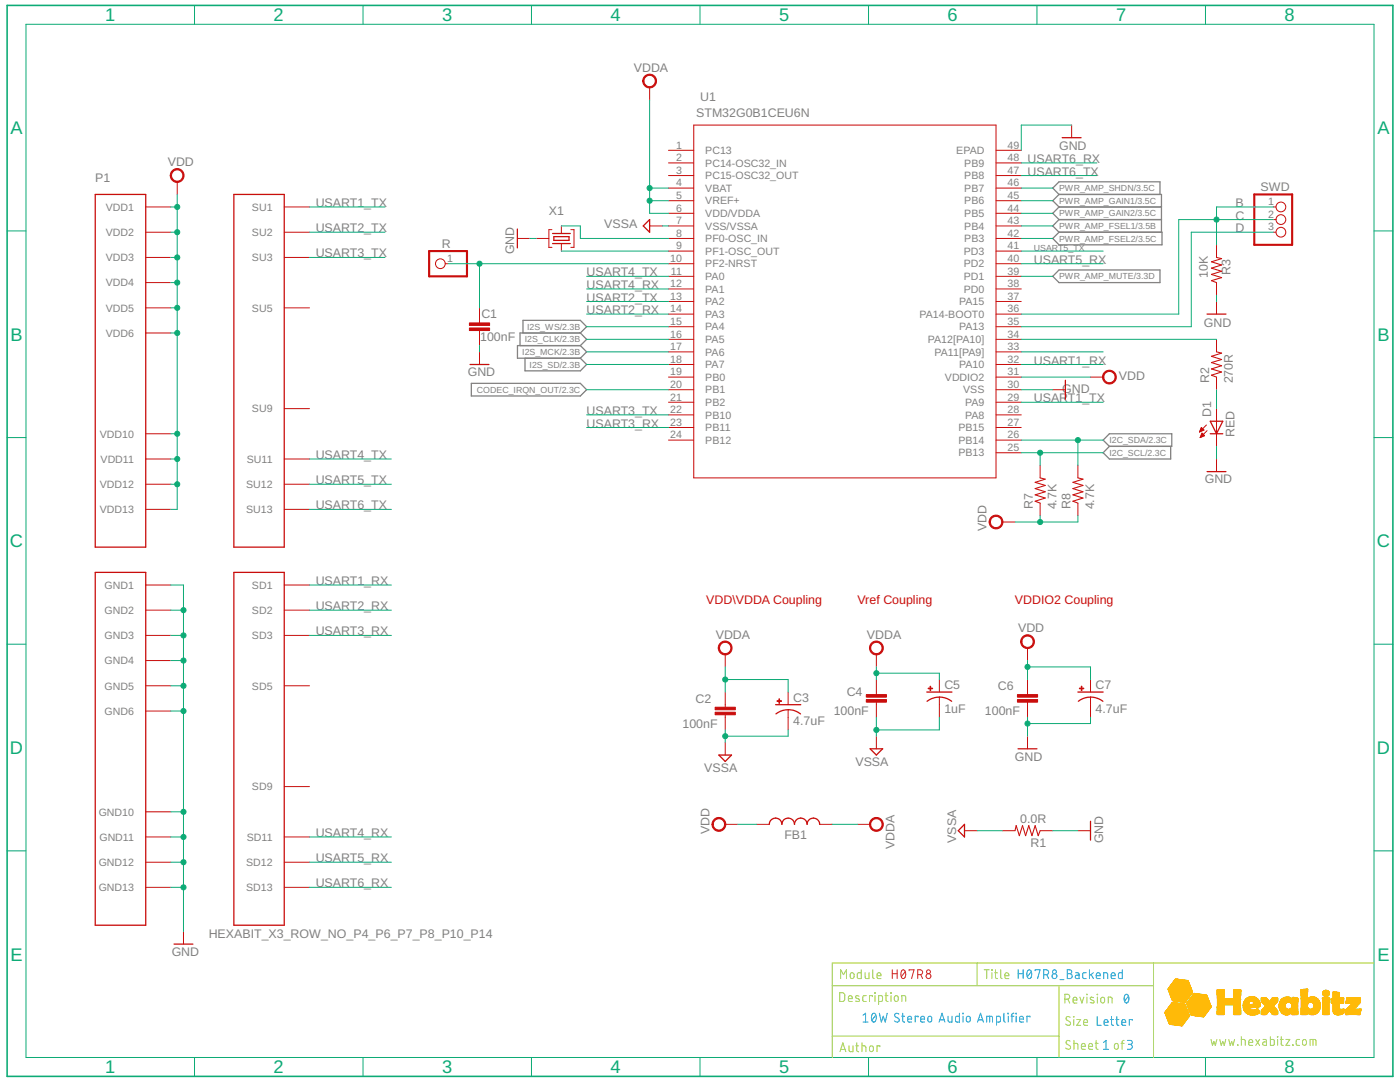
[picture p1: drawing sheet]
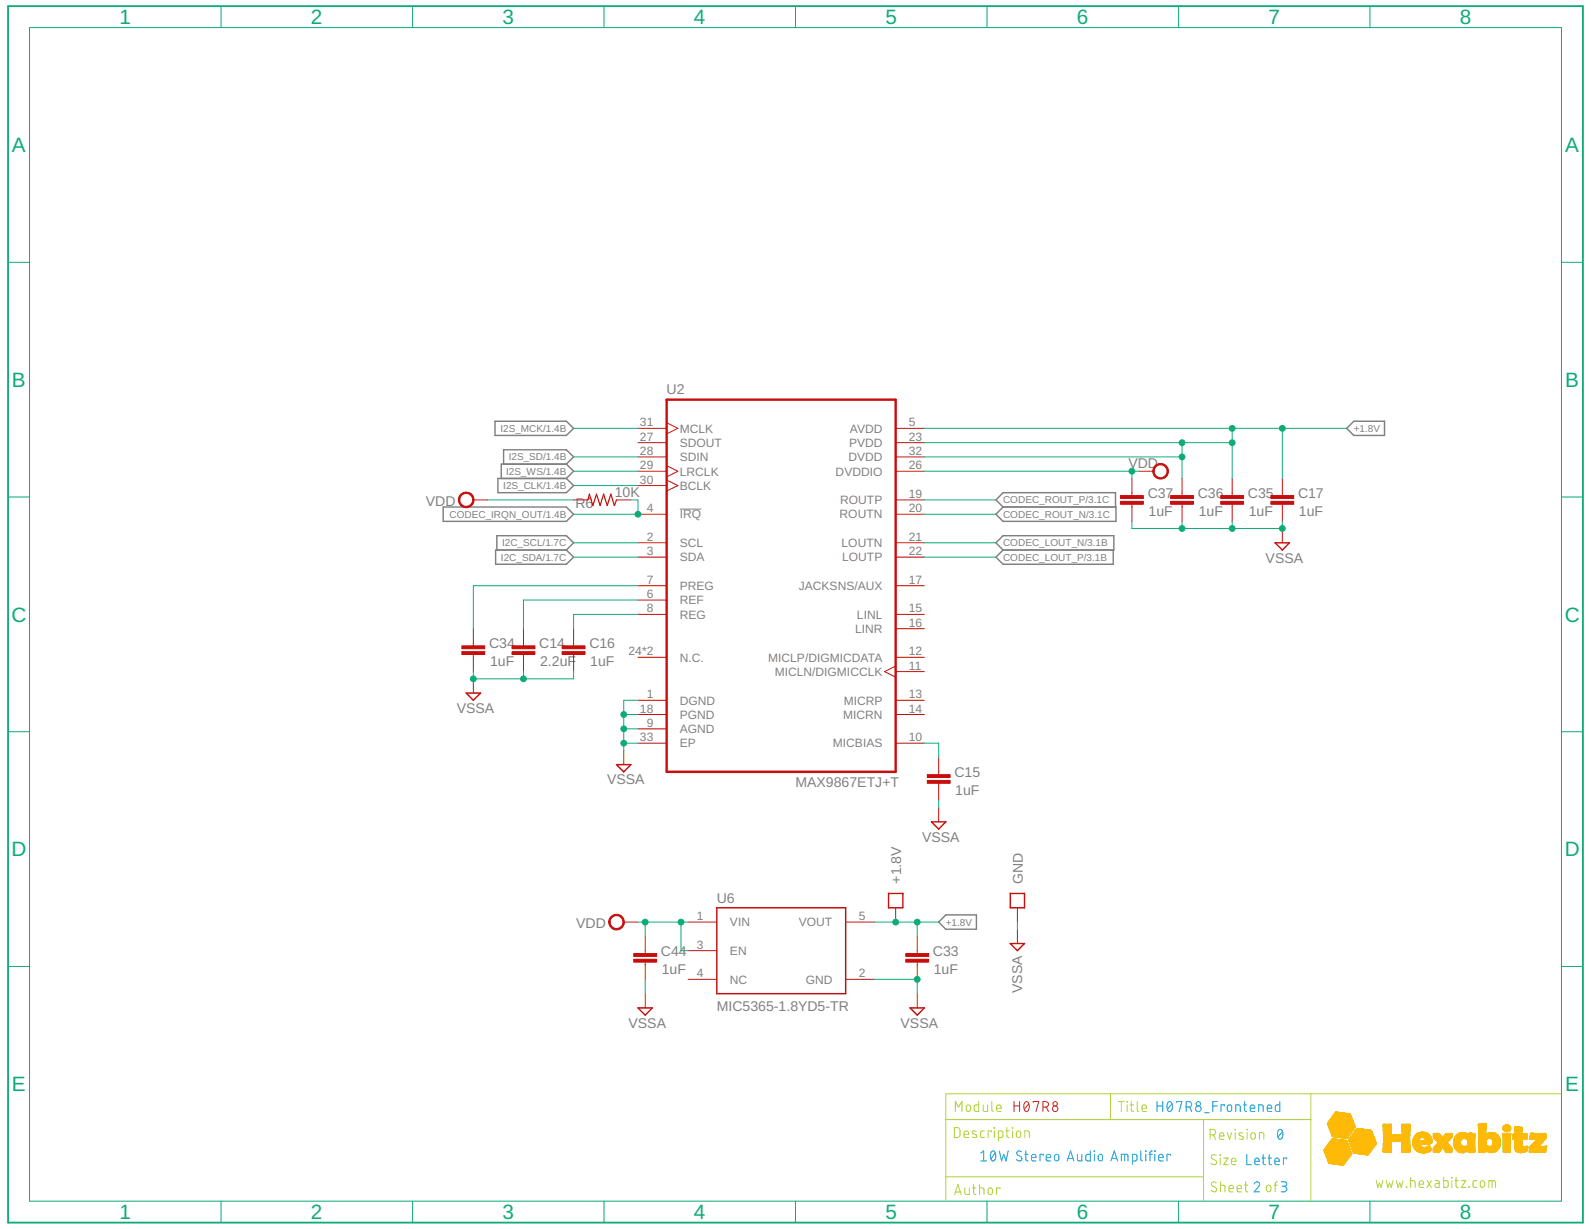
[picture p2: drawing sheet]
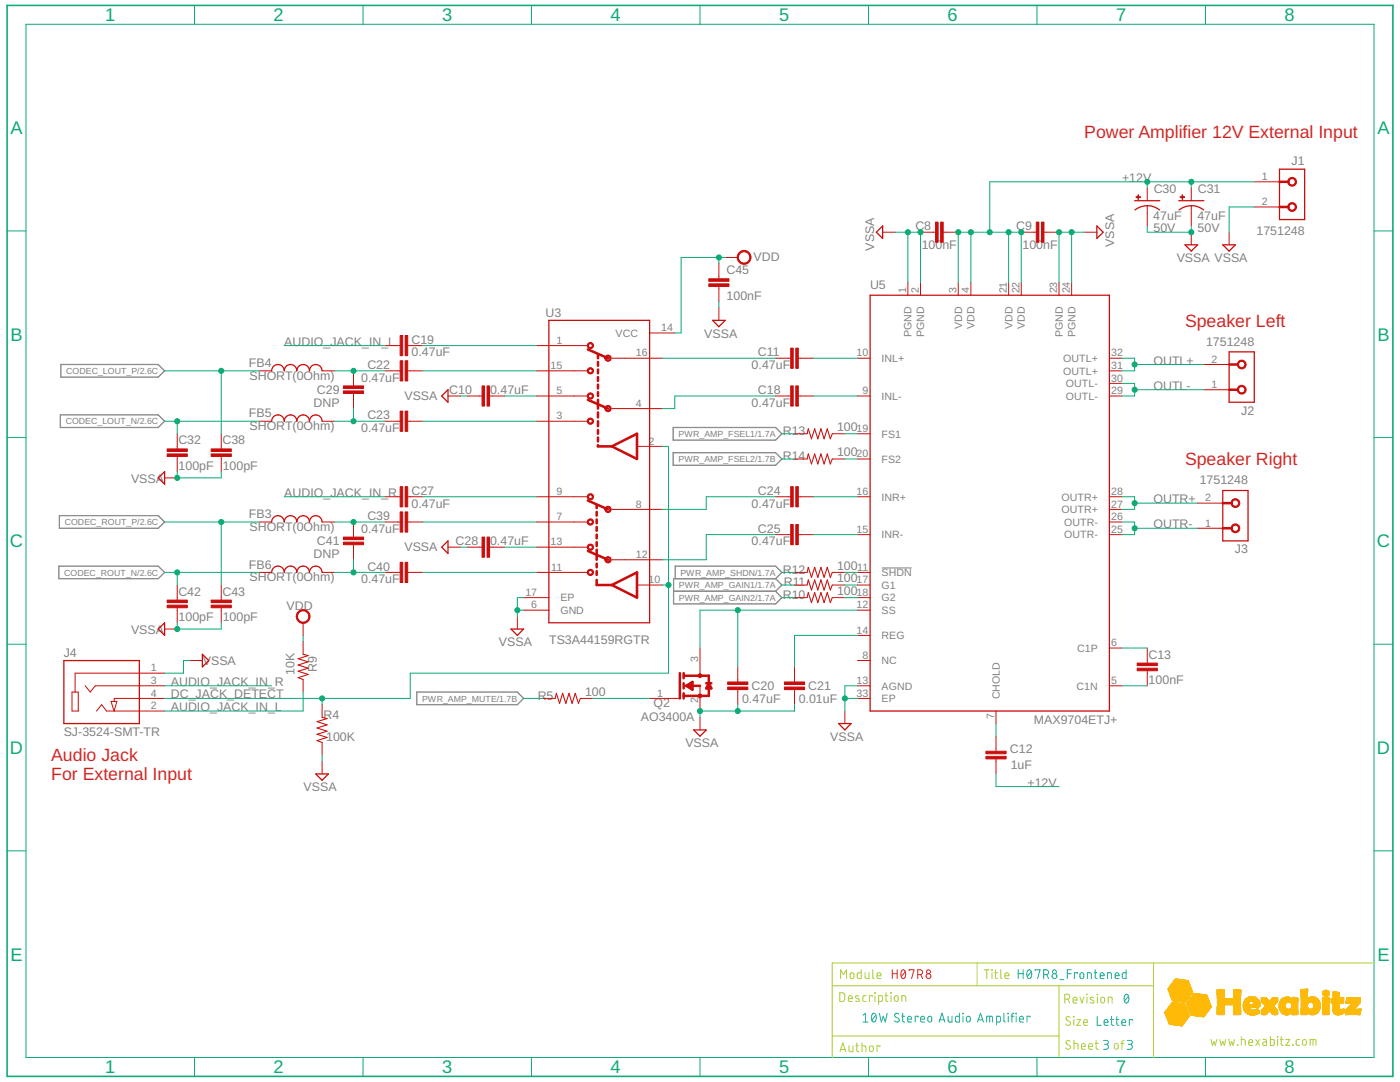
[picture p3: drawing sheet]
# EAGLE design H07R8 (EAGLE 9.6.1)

## Sheet 1 of 3: I/O parts

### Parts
C1  100nF  C-0603  [C-0603]
C2  100nF  C-0603  [C-0603]
C3  4.7uF  C-0805-POL  [C-0805-POL]
C4  100nF  C-0603  [C-0603]
C5  1uF  C-0805-POL  [C-0805-POL]
C6  100nF  C-0603  [C-0603]
C7  4.7uF  C-0805-POL  [C-0805-POL]
D1  RED  VLMS1300-GS08  [VLMS1300-GS08]
D2  BOURNS_CDSOD323-T03SCBOURNS_CDSOD323-T03SC_0_0  [BOURNS_CDSOD323-T03SC_0]
FB1  FB-TDK_MMZ1608Y300B  [FB-TDK_MMZ1608Y300B]
P1  HEXABIT_X3_ROW_NO_P4_P6_P7_P8_P10_P14  [HEXABIT_X3_ROW_NO_P4_P6_P7_P8_P10_P14]
R  PINHD-1X1  [1X01]
R1  0.0R  R-0603  [R-0603]
R2  270R  R-0603  [R-0603]
R3  10K  R-0603  [R-0603]
R7  4.7K  R-0603  [R-0603]
R8  4.7K  R-0603  [R-0603]
SWD  PINHD-1X3  [1X03]
TRIMBLE-LOGO3  HEXA-LOGO  [HEXA-LOGO]
U1  STM32G0B1CEU6N  [HEXABITZ_ICS_QFN_B1CEU6_STM-L]
X1  8MHZ  XTALL_CSTCE8M00G52  [XTALL_CSTCE8M00G52]

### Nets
C: R3.2 SWD.1 SWD.2 U1.36(PA14-BOOT0)
CODEC_IRQN_OUT: U1.20(PB1) ; also sheet 2
D: SWD.3 U1.35(PA13)
GND: C1.1 C6.1 C7.2(-) D1.C D2.1(A) P1.PAD_PD15(GND1) P1.PAD_PD16(GND2) P1.PAD_PD17(GND3) P1.PAD_PD18(GND4) P1.PAD_PD19(GND5) P1.PAD_PD24(GND6) P1.PAD_PD25(GND10) P1.PAD_PD26(GND11) P1.PAD_PD27(GND12) P1.PAD_PD28(GND13) R1.1 R3.1 U1.30(VSS) U1.49(EPAD) X1.P$2
GND1: C2.1 C3.2(-) C4.1 C5.2(-) R1.2 U1.7(VSS/VSSA) ; supply symbol labelled VSSA ; also sheet 2,3
I2C_SCL: R7.2 U1.25(PB13) ; also sheet 2
I2C_SDA: R8.2 U1.26(PB14) ; also sheet 2
I2S_CLK: U1.16(PA5) ; also sheet 2
I2S_MCK: U1.17(PA6) ; also sheet 2
I2S_SD: U1.18(PA7) ; also sheet 2
I2S_WS: U1.15(PA4) ; also sheet 2
N$1: U1.8(PF0-OSC_IN) X1.P$1
N$2: U1.9(PF1-OSC_OUT) X1.P$3
N$3: R2.2 U1.34(PA12[PA10])
N$4: D1.A R2.1
N$12: C1.2 R.1 U1.10(PF2-NRST)
N$45: U1.33(PA11[PA9])
PWR_AMP_FSEL1: U1.43(PB4) ; also sheet 3
PWR_AMP_FSEL2: U1.42(PB3) ; also sheet 3
PWR_AMP_GAIN1: U1.45(PB6) ; also sheet 3
PWR_AMP_GAIN2: U1.44(PB5) ; also sheet 3
PWR_AMP_MUTE: U1.39(PD1) ; also sheet 3
PWR_AMP_SHDN: U1.46(PB7) ; also sheet 3
USART1_RX: P1.PAD_PD1(SD1) U1.32(PA10)
USART1_TX: P1.PAD_PU1(SU1) U1.29(PA9)
USART2_RX: P1.PAD_PD2(SD2) U1.14(PA3)
USART2_TX: P1.PAD_PU2(SU2) U1.13(PA2)
USART3_RX: P1.PAD_PD3(SD3) U1.23(PB11)
USART3_TX: P1.PAD_PU3(SU3) U1.22(PB10)
USART4_RX: P1.PAD_PD11(SD11) U1.12(PA1)
USART4_TX: P1.PAD_PU11(SU11) U1.11(PA0)
USART5_RX: P1.PAD_PD12(SD12) U1.40(PD2)
USART5_TX: P1.PAD_PU12(SU12) U1.41(PD3)
USART6_RX: P1.PAD_PD13(SD13) U1.48(PB9)
USART6_TX: P1.PAD_PU13(SU13) U1.47(PB8)
VDD: C6.2 C7.1(+) D2.2(C) FB1.1 P1.PAD_PU15(VDD1) P1.PAD_PU16(VDD2) P1.PAD_PU17(VDD3) P1.PAD_PU18(VDD4) P1.PAD_PU19(VDD5) P1.PAD_PU24(VDD6) P1.PAD_PU25(VDD10) P1.PAD_PU26(VDD11) P1.PAD_PU27(VDD12) P1.PAD_PU28(VDD13) R7.1 R8.1 U1.31(VDDIO2) ; also sheet 2,3
VDDA: C2.2 C3.1(+) C4.2 C5.1(+) FB1.2 U1.4(VBAT) U1.5(VREF+) U1.6(VDD/VDDA)
Unconnected: P1.PAD_PD5(SD5) P1.PAD_PD9(SD9) P1.PAD_PU9(SU5) P1.PAD_PU10(SU9) U1.1(PC13) U1.2(PC14-OSC32_IN) U1.3(PC15-OSC32_OUT) U1.19(PB0) U1.21(PB2) U1.24(PB12) U1.27(PB15) U1.28(PA8) U1.37(PA15) U1.38(PD0)

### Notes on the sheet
- B
- VDD\\\VDDA Coupling | Vref Coupling | VDDIO2 Coupling
- Module | H07R8 | Title | H07R8_Backened
- Description | Revision | 0
- 10W Stereo Audio Amplifier
- Size | Letter
- www.hexabitz.com
- Author | Sheet   of | 1 | 3

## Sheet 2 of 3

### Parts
+1.8V  PAD4  [PAD4]
C14  2.2uF  C-0603  [C-0603]
C15  1uF  C-0603  [C-0603]
C16  1uF  C-0603  [C-0603]
C17  1uF  C-0603  [C-0603]
C33  1uF  C-0603  [C-0603]
C34  1uF  C-0603  [C-0603]
C35  1uF  C-0603  [C-0603]
C36  1uF  C-0603  [C-0603]
C37  1uF  C-0603  [C-0603]
C44  1uF  C-0603  [C-0603]
GND  PAD4  [PAD4]
R6  10K  R-0603  [R-0603]
U2  MAX9867ETJ+T  [QFN50P500X500X80-33N]
U6  MIC5365-1.8YD5-TRMICROCHIP_MIC5365-1_8YD5-TR_0_0  [MICROCHIP_MIC5365-1_8YD5-TR_0]

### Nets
+1.8V: +1.8V.P$1 C17.2 C33.2 C35.2 C36.2 U2.5(AVDD) U2.23(PVDD) U2.32(DVDD) U6.5(VOUT)
CODEC_IRQN_OUT: R6.1 U2.4(!IRQ) ; also sheet 1
CODEC_LOUT_N: U2.21(LOUTN) ; also sheet 3
CODEC_LOUT_P: U2.22(LOUTP) ; also sheet 3
CODEC_ROUT_N: U2.20(ROUTN) ; also sheet 3
CODEC_ROUT_P: U2.19(ROUTP) ; also sheet 3
GND1: C14.1 C15.1 C16.1 C17.1 C33.1 C34.1 C35.1 C36.1 C37.1 C44.1 GND.P$1 U2.1(DGND) U2.9(AGND) U2.18(PGND) U2.33(EP) U6.2(GND) ; supply symbol labelled VSSA ; also sheet 1,3
I2C_SCL: U2.2(SCL) ; also sheet 1
I2C_SDA: U2.3(SDA) ; also sheet 1
I2S_CLK: U2.30(BCLK) ; also sheet 1
I2S_MCK: U2.31(MCLK) ; also sheet 1
I2S_SD: U2.28(SDIN) ; also sheet 1
I2S_WS: U2.29(LRCLK) ; also sheet 1
N$23: C16.2 U2.8(REG)
N$24: C14.2 U2.6(REF)
N$25: C34.2 U2.7(PREG)
N$35: C15.2 U2.10(MICBIAS)
VDD: C37.2 C44.2 R6.2 U2.26(DVDDIO) U6.1(VIN) U6.3(EN) ; also sheet 1,3
Unconnected: U2.11(MICLN/DIGMICCLK) U2.12(MICLP/DIGMICDATA) U2.13(MICRP) U2.14(MICRN) U2.15(LINL) U2.16(LINR) U2.17(JACKSNS/AUX) U2.24(N.C.) U2.25(N.C.) U2.27(SDOUT) U6.4(NC)

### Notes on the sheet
- Module | H07R8 | Title | H07R8_Frontened
- Description | Revision | 0
- 10W Stereo Audio Amplifier
- Size | Letter
- www.hexabitz.com
- Author | Sheet   of | 2 | 3

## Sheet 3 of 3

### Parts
C8  100nF  C-0603  [C-0603]
C9  100nF  C-0603  [C-0603]
C10  0.47uF  C-0603  [C-0603]
C11  0.47uF  C-0603  [C-0603]
C12  1uF  C-0603  [C-0603]
C13  100nF  C-0603  [C-0603]
C18  0.47uF  C-0603  [C-0603]
C19  0.47uF  C-0603  [C-0603]
C20  0.47uF  C-0603  [C-0603]
C21  0.01uF  C-0603  [C-0603]
C22  0.47uF  C-0603  [C-0603]
C23  0.47uF  C-0603  [C-0603]
C24  0.47uF  C-0603  [C-0603]
C25  0.47uF  C-0603  [C-0603]
C27  0.47uF  C-0603  [C-0603]
C28  0.47uF  C-0603  [C-0603]
C29  DNP  C-0603  [C-0603]
C30  47uF  A780EN476M1HLAS050  [PANASONIC_D]
C31  47uF  A780EN476M1HLAS050  [PANASONIC_D]
C32  100pF  C-0603  [C-0603]
C38  100pF  C-0603  [C-0603]
C39  0.47uF  C-0603  [C-0603]
C40  0.47uF  C-0603  [C-0603]
C41  DNP  C-0603  [C-0603]
C42  100pF  C-0603  [C-0603]
C43  100pF  C-0603  [C-0603]
C45  100nF  C-0603  [C-0603]
FB3  SHORT(0Ohm)  FB-0603  [FB-0603]
FB4  SHORT(0Ohm)  FB-0603  [FB-0603]
FB5  SHORT(0Ohm)  FB-0603  [FB-0603]
FB6  SHORT(0Ohm)  FB-0603  [FB-0603]
J1  1751248PHOENIX_CONTACT_1751248_0_0  [PHOENIX_CONTACT_1751248_0]
J2  1751248PHOENIX_CONTACT_1751248_0_0  [PHOENIX_CONTACT_1751248_0]
J3  1751248PHOENIX_CONTACT_1751248_0_0  [PHOENIX_CONTACT_1751248_0]
J4  SJ-3524-SMT-TR  SJ-3524-SMT-TRU  [CUI_SJ-3524-SMT]
Q2  AO3400AALPHA_&_OMEGA_SEMICONDUCTOR_AO3400A_0_0  [ALPHA_&_OMEGA_SEMICONDUCTOR_AO3400A_0]
R4  100K  R-0603  [R-0603]
R5  100  R-0603  [R-0603]
R9  10K  R-0603  [R-0603]
R10  100  R-0603  [R-0603]
R11  100  R-0603  [R-0603]
R12  100  R-0603  [R-0603]
R13  100  R-0603  [R-0603]
R14  100  R-0603  [R-0603]
U3  TS3A44159RGTRTEXAS_INSTRUMENTS_TS3A44159RGTR_0_0  [TEXAS_INSTRUMENTS_TS3A44159RGTR_0]
U5  MAX9704ETJ+  [QFN65P700X700X80-33N]

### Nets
+12V: C8.1 C9.2 C12.1 C30.+ C31.+ J1.1 U5.3(VDD) U5.4(VDD) U5.21(VDD) U5.22(VDD)
AUDIO_JACK_IN_L: C19.1 J4.2 R9.1
AUDIO_JACK_IN_R: C27.1 J4.3
CODEC_LOUT_N: C32.2 FB5.1 ; also sheet 2
CODEC_LOUT_P: C38.2 FB4.1 ; also sheet 2
CODEC_ROUT_N: C42.2 FB6.1 ; also sheet 2
CODEC_ROUT_P: C43.2 FB3.1 ; also sheet 2
DC_JACK_DETECT: J4.4 R4.2 U3.2(IN1-2) U3.10(IN3-4)
GND1: C8.2 C9.1 C10.1 C20.2 C21.2 C28.1 C30.- C31.- C32.1 C38.1 C42.1 C43.1 C45.2 J1.2 J4.1 Q2.2(S) R4.1 U3.6(GND) U3.17(EP) U5.1(PGND) U5.2(PGND) U5.13(AGND) U5.23(PGND) U5.24(PGND) U5.33(EP) ; supply symbol labelled VSSA ; also sheet 1,2
N$5: C40.1 C41.1 FB6.2
N$6: C21.1 U5.14(REG)
N$7: C12.2 U5.7(CHOLD)
N$8: C22.2 U3.15(NO1)
N$9: C23.2 U3.3(NO2)
N$10: C13.1 U5.6(C1P)
N$11: C39.2 U3.7(NO3)
N$13: C40.2 U3.11(NO4)
N$14: C19.2 U3.1(NC1)
N$15: C13.2 U5.5(C1N)
N$17: C27.2 U3.9(NC3)
N$18: C22.1 C29.2 FB4.2
N$19: C23.1 C29.1 FB5.2
N$20: C39.1 C41.2 FB3.2
N$21: C10.2 U3.5(NC2)
N$22: C28.2 U3.13(NC4)
N$26: C11.2 U5.10(INL+)
N$27: C11.1 U3.16(COM1)
N$28: C18.1 U3.4(COM2)
N$29: C24.1 U3.8(COM3)
N$30: C25.1 U3.12(COM4)
N$33: C18.2 U5.9(INL-)
N$34: C24.2 U5.16(INR+)
N$36: C20.1 Q2.3(D) U5.12(SS)
N$37: C25.2 U5.15(INR-)
N$39: R13.1 U5.19(FS1)
N$40: R14.1 U5.20(FS2)
N$41: R12.1 U5.11(!SHDN!)
N$42: R11.1 U5.17(G1)
N$43: R10.1 U5.18(G2)
N$44: Q2.1(G) R5.1
OUTL+: J2.2 U5.31(OUTL+) U5.32(OUTL+)
OUTL-: J2.1 U5.29(OUTL-) U5.30(OUTL-)
OUTR+: J3.2 U5.27(OUTR+) U5.28(OUTR+)
OUTR-: J3.1 U5.25(OUTR-) U5.26(OUTR-)
PWR_AMP_FSEL1: R13.2 ; also sheet 1
PWR_AMP_FSEL2: R14.2 ; also sheet 1
PWR_AMP_GAIN1: R11.2 ; also sheet 1
PWR_AMP_GAIN2: R10.2 ; also sheet 1
PWR_AMP_MUTE: R5.2 ; also sheet 1
PWR_AMP_SHDN: R12.2 ; also sheet 1
VDD: C45.1 R9.2 U3.14(VCC) ; also sheet 1,2
Unconnected: U5.8(NC)

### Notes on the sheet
- Power Amplifier 12V External Input
- Speaker Left
- Speaker Right
- Audio Jack
  For External Input
- Module | H07R8 | Title | H07R8_Frontened
- Description | Revision | 0
- 10W Stereo Audio Amplifier
- Size | Letter
- www.hexabitz.com
- Author | Sheet   of | 3 | 3

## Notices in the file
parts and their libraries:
HEXABITZ_ICs: COPYRIGHT: Copyright (C) 2022 Ultra Librarian. All rights reserved.
